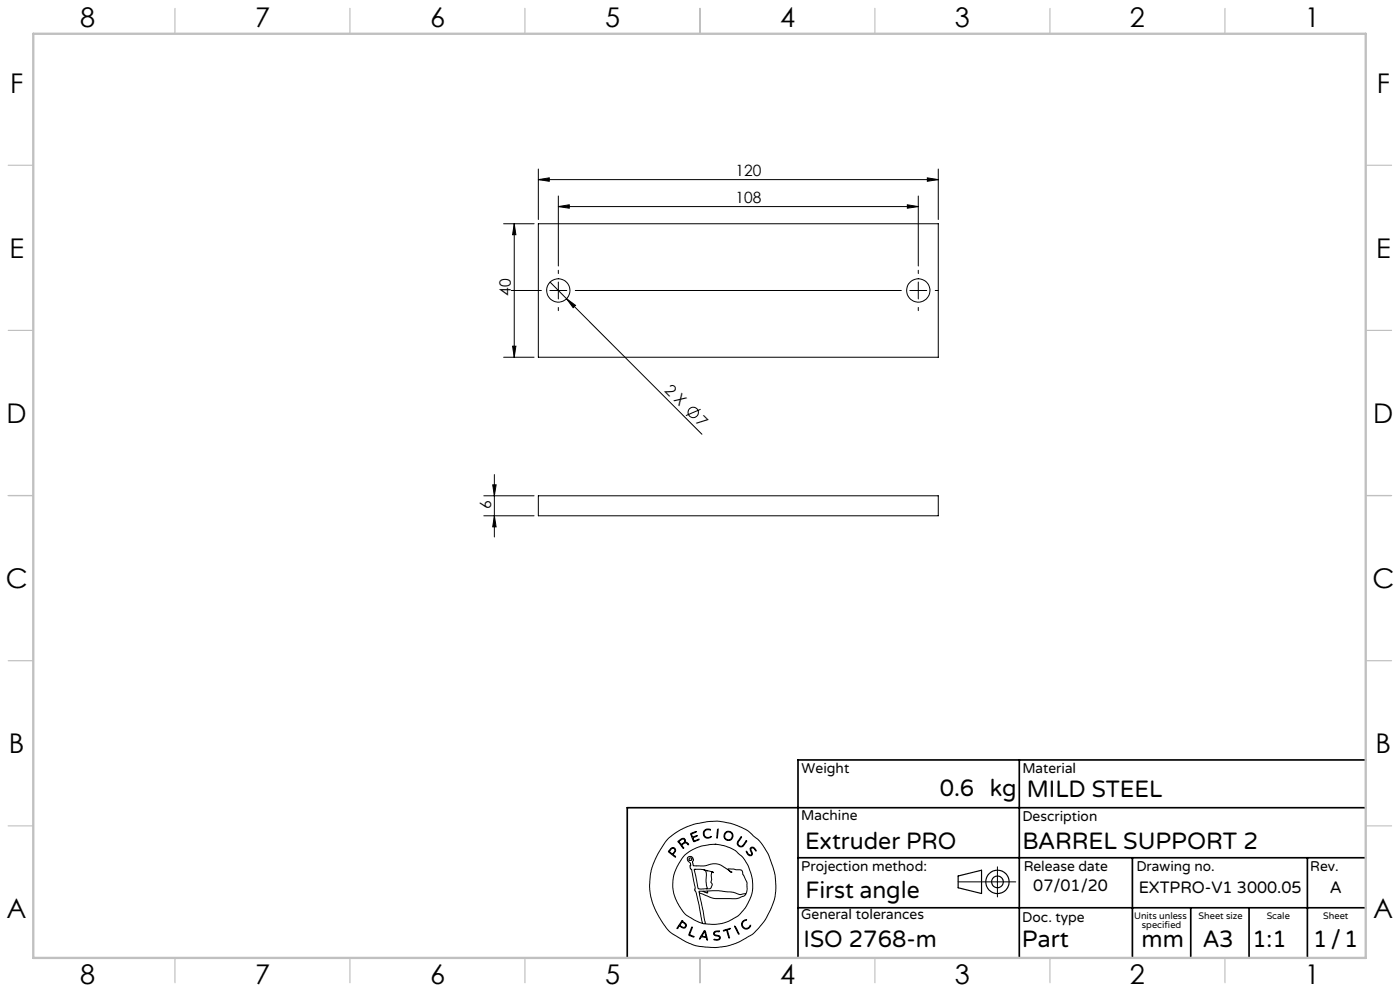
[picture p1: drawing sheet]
<svg xmlns="http://www.w3.org/2000/svg" width="420mm" height="297mm" viewBox="0 0 420 297" stroke-linecap="round" stroke-linejoin="round" font-family="sans-serif">
<g fill="none" stroke="#000" stroke-width=".3">
<path d="M161.5 53.8l3.3-.5v1zM161.5 50.7v15.1M161.5 53.8h120M167.5 58.7v21M275.5 58.7v21M278.2 53.3l3.3 .5-3.3 .5zM281.5 50.7v15.1M151.1 67.1h9.1M154.3 67.1l.5 3.2h-1zM154.3 67.1v40M161.5 67.1h120v40h-120zM167.5 61.9l3.3-.5v1z"/>
<path d="M167.5 61.9h108M272.2 61.4l3.3 .5-3.3 .5zM153.4 87.1h9M165 87.1h5M165 84.6l5 4.9M167.5 81v1M167.5 84.5v5.1M167.5 92.1v1M170 89.5l2.6 2-.7 .7zM170 89.5l40.6 40.6M172.6 87.1h97.8M272.9 87.1h5.1"/>
<path d="M275.5 81v1M275.5 84.5v5.1M275.5 92.1v1M280.6 87.1h.9M151.1 107.1h9.1M153.8 103.7h1l-.5 3.4zM210.2 122.7l-4.4 1.9M145.1 148.6h15.1M145.1 154.6h15.1M147.8 145.3h1l-.5 3.3zM148.3 154.6l.5 3.3h-1zM148.3 142.2v18.7"/>
<path d="M161.5 148.6h120v6h-120zM200.3 251.5l3.3-2.5 3.6-1.6 4.6-1.1 3.5-.2 4 .7 3 1.1 2.1 1.1 3.1 2.6 1.6 2 1.6 3 1.6 4.8 .5 4-.2 3.1-.5 1.8-2.2 4.8-1.6 2.2a18.3 18.3 0 0 1-7.7 5.5l-2.7 .8-3.2 .4-6-.6-3.2-1.3-3.8-2.2-1.4-1.3-1.4-1.9-2.2-3.7-.8-2.1-.7-2.3-.3-3.4 .3-3.5 .7-2.7 1.9-3.8zM201.2 254.4l.6-.4 .6 .2 .3 .5-.2 .7a.77 .77 0 0 0-.4 .8 .77 .77 0 0 0 .6 .6l-.4-.1-1.2-1a.45 .45 0 0 1-.5-.2 .45 .45 0 0 1 .1-.5zM201.4 254.5l.4-.3 .3 .1 .4 .4-.1 .4a.73 .73 0 0 1-.7 .8 .73 .73 0 0 1-.8-.6v-.3zM203.5 252.1l1.1-.8h.6l.4 .5v.5l.6 .3 .4 .5-.8-.5-.6 .2a.64 .64 0 0 0-.6 .5 .64 .64 0 0 0 .5 .7l-.1 .3zM203.8 252.1l1-.6 .4 .1 .2 .3-.2 .6-.8 .6-.6-.8zM207.2 249.8l1.7-.6-1 .6a.43 .43 0 0 0-.5 .3 .43 .43 0 0 0 .2 .5l.2 .3 1.4-.4-1 .4a.73 .73 0 0 0 0 1.2l1.6-.6-1.7 .8zM208.6 249.3h.1M211.3 248.9l.8-.4 1 .1v.2l-1-.1-.4 .1-.5 1 .3 .8 .4 .3 .8 .1 .6-.3a.53 .53 0 0 1-.8 .5l-.7-.1-.6-.4-.2-1.1zM214.5 253h.1M214.5 253l2.7 .4 2.1 .8 1.4 .8 2.3 2.1 1.5 2.4 .9 2.8 .3 1.6 .1 2.8-.6 2.1-1.3 2.7-2.5 3-2.8 1.6-2 .7-2 .2-2.9-.1M214.5 253l-4.1 .6-3.2 1.3-2 1.6-2 3.2-1.2 3.5-.1 3.4 .7 2.7 2.4 4a8 8 0 0 0 3.4 2.5l2.4 1"/>
<path d="M215.3 248.5l.1 .9-.2 1.7-.1 .1zM222.3 250.9h.2l-1.1 1.8 .5 .8h.8l1.1-1.5h.3l-1 1.5-.6 .3-.9-.2-.4-.7 .1-.6zM223.9 255.1l.6 .9 .7 .3 .3-.3-.5-1.4 .3-.6h.8l.7 .9-.1 .2-.6-.9-.6-.1-.2 .6 .4 1.2-.6 .6-.8-.5zM299.2 259.8v9M204.4 276.2l.2-.2 .8 .5 .5 .7-.3 .9-1-.1a.7 .7 0 0 0-.7-.4 .7 .7 0 0 0-.6 .6l-.2 .1zM204.6 276h.1M204.6 276.3l1.1 .9-.2 .6h-.7a.59 .59 0 0 1-.7-.8zM204.6 276.4h.1M207.5 277.9v-.1a.55 .55 0 0 1-.1 .9l-.3 .8a.56 .56 0 0 0-.1 .7 .56 .56 0 0 0 .6 .3l.6 .3-1.4-.5a1.9 1.9 0 0 1 .5-1.8zM208.3 260.6h2.6l2.5 .6 .6 .3a.35 .35 0 0 0-.4-.1 .35 .35 0 0 0-.2 .5l.1 1.8-.2 .6 .3 .6v.5l-.5 .9h-1.2M208.3 260.6l1 5.1a.84 .84 0 0 0 1.1 .7l1.5-.1M208.4 260.6h.1"/>
<path d="M209.8 267.6l1.9 9.3M209.8 267.6l3.4 1.4 1.4 .3h6.5l2.1-.7 .4-.5M210.8 276.8l.9 .1M210.9 267.1h-1.1v.5M211.1 260.7a2.12 2.12 0 0 1 .7 2.6l.1 2 .3 .8-.3 .2M211.2 279l.4-.1 .2 .7 .5 2.1-.3-.1a.75 .75 0 0 0-1-.8 .77 .77 0 0 0-1 .6l-.2-.1zM211.3 279.3h.1M211.3 279.3l.4 1.3-.4 .1a.46 .46 0 0 1-.6-.2 .46 .46 0 0 1 .3-.6zM212 260.9h.1M212.3 267l3.4-.1 4.2 .5 2 .7 1.2-.2a.32 .32 0 0 1 .3-.1 .32 .32 0 0 1 .2 .3M212.3 267v.6l-1.4-.5M212.3 267l-1.4 .1"/>
<path d="M214.3 279.3l.7-.3 .8 .1-1.1 .2-.4 .3 .2 .5 1.1 .3 .4 .3v.6l-.9 .5a.55 .55 0 0 1-.9-.3l1 .1 .7-.4-.1-.5-1.7-.6zM217 278.8l2.1-.5-.9 .4 .6 2.4-.8-2.3-.8 .2zM220.5 277.6l1.2 2.4zM222.8 276.2l.7-.5h.5l-.9 .5-.4 .6v.6l.6 .7 .9 .1 1-.9-.1 .4-.9 .7-1-.1-.6-.6-.1-.6zM223.6 268.1l.6-1.6-.1-1.9-1.7-3.8-3.9-.4v.3l1 .8-3.1-2.1-1.6-.5-1.5 .1-2.1 .5h-3.1l-.3-1 .2-.7-.2-.7-.5-.4-.7 .1-.4 .3v.5l1 1.2-.2 1.1 .5 .8 1.1 5.3-.2 .8 .3 .4 .8 3.1 1.3 6.5M287.4 264.3h17.3"/>
<circle cx="167.5" cy="87" r="3.5"/>
<circle cx="275.5" cy="87" r="3.5"/>
<circle cx="208" cy="123.6" r="1.55"/>
<circle cx="207.1" cy="257.5" r=".43"/>
<circle cx="218.5" cy="250.5" r="1.15"/>
<circle cx="218.5" cy="250.5" r="1.38"/>
</g>
<g fill="none" stroke="#000" stroke-width=".35">
<path d="M287.4 262.5l7.1-1.7v7l-7.1-1.7z"/>
<circle cx="299.2" cy="264.3" r="3.5"/>
<circle cx="299.2" cy="264.3" r="1.75"/>
</g>
<path d="M305.8 227.7v59.2M409.7 227.7h-170.3v59.2M239.4 257.1h170.3M339.7 257.1v29.9M392.2 257.1v29.8M409.7 242.1h-221.5v45M239.4 272.1h170.3M357.2 272.1v14.8M374.7 272.1v14.8" fill="none" stroke="#000" stroke-width=".5"/>
<g fill="none" stroke="#c0c0c0" stroke-width=".35">
<path d="M52.5 2.5v7.5M105 2.5v7.5M157.5 2.5v7.5M210 2.5v7.5M262.5 2.5v7.5M315 2.5v7.5M367.5 2.5v7.5M2.5 49.5h7.5M410 49.5h7.5M2.5 99h7.5M410 99h7.5M2.5 148.5h7.5"/>
<path d="M410 148.5h7.5M2.5 198h7.5M410 198h7.5M2.5 247.5h7.5M410 247.5h7.5M52.5 287v7.5M105 287v7.5M157.5 287v7.5M210 287v7.5M262.5 287v7.5M315 287v7.5M367.5 287v7.5"/>
</g>
<path d="M10 10.1h399.7v277h-399.7z" fill="none" stroke="#c0c0c0" stroke-width=".7"/>
<g fill="#000">
<path d="M170 89.5l2.6 2-.7 .7z"/>
<path d="M278.2 53.3l3.3 .5-3.3 .5zM161.5 53.8l3.3-.5v1z"/>
<path d="M167.5 61.9l3.3-.5v1zM272.2 61.4l3.3 .5-3.3 .5z"/>
<path d="M147.8 145.3h1l-.5 3.3zM148.3 154.6l.5 3.3h-1zM154.3 67.1l.5 3.2h-1zM153.8 103.7h1l-.5 3.4z"/>
</g>
<g font-size="8.1">
<text x="24" y="8">8</text>
<text x="76.5" y="8">7</text>
<text x="129" y="8">6</text>
<text x="181.5" y="8">5</text>
<text x="234" y="8">4</text>
<text x="286.5" y="8">3</text>
<text x="339" y="8">2</text>
<text x="391.5" y="8">1</text>
<text x="3" y="27.7">F</text>
<text x="413" y="27.7">F</text>
<text x="2.8" y="77.2">E</text>
<text x="412.8" y="77.2">E</text>
<text x="2" y="126.7">D</text>
<text x="412" y="126.7">D</text>
<text x="1.7" y="176.2">C</text>
<text x="411.7" y="176.2">C</text>
<text x="2.7" y="225.7">B</text>
<text x="412.7" y="225.7">B</text>
<text x="2" y="275.2">A</text>
<text x="412" y="275.2">A</text>
<text x="24" y="295">8</text>
<text x="76.5" y="295">7</text>
<text x="129" y="295">6</text>
<text x="181.5" y="295">5</text>
<text x="234" y="295">4</text>
<text x="286.5" y="295">3</text>
<text x="339" y="295">2</text>
<text x="391.5" y="295">1</text>
</g>
<g font-size="7.1">
<text x="281.9" y="238.5">0.6 kg</text>
<text x="308" y="239">MILD STEEL</text>
<text x="241.5" y="254.4">Extruder PRO</text>
<text x="306.7" y="254.4">BARREL SUPPORT 2</text>
<text x="241.6" y="269.2">First angle</text>
<text x="241.1" y="283.7">ISO 2768-m</text>
<text x="306.6" y="283.9">Part</text>
<text x="342.5" y="283.9">mm</text>
<text x="360.9" y="283.8">A3</text>
<text x="375.7" y="283.9">1:1</text>
<text x="393.9" y="283.9">1/1</text>
</g>
<g font-size="4.9">
<text x="310" y="267.1">07/01/20</text>
<text x="341.6" y="267.6">EXTPRO-V1 3000.05</text>
<text x="399" y="267.6">A</text>
</g>
<g font-size="4.7">
<text x="220.6" y="52.8">120</text>
<text x="220.6" y="60.9">108</text>
<text x="153.3" y="88.7" transform="rotate(-90 153.3 88.7)">40</text>
<text x="199.2" y="117.2" transform="rotate(45 199.2 117.2)">2 X</text>
<text x="208.6" y="126.6" transform="rotate(45 208.6 126.6)">7</text>
<text x="147.3" y="152.6" transform="rotate(-90 147.3 152.6)">6</text>
</g>
<g font-size="4.2">
<text x="240.5" y="231.7">Weight</text>
<text x="306.7" y="231.7">Material</text>
<text x="240.4" y="245.9">Machine</text>
<text x="306.7" y="246.1">Description</text>
<text x="240.4" y="261.1">Projection method:</text>
<text x="307.1" y="261">Release date</text>
<text x="340.9" y="261">Drawing no.</text>
<text x="393.1" y="261">Rev.</text>
<text x="240.4" y="275.6">General tolerances</text>
<text x="306.7" y="276.3">Doc. type</text>
</g>
<g font-size="2.8">
<text x="340.2" y="275.3">Units unless</text>
<text x="359.6" y="275.3">Sheet size</text>
<text x="380" y="275.3">Scale</text>
<text x="396.9" y="275.3">Sheet</text>
<text x="342.6" y="278.2">specified</text>
</g>
</svg>
